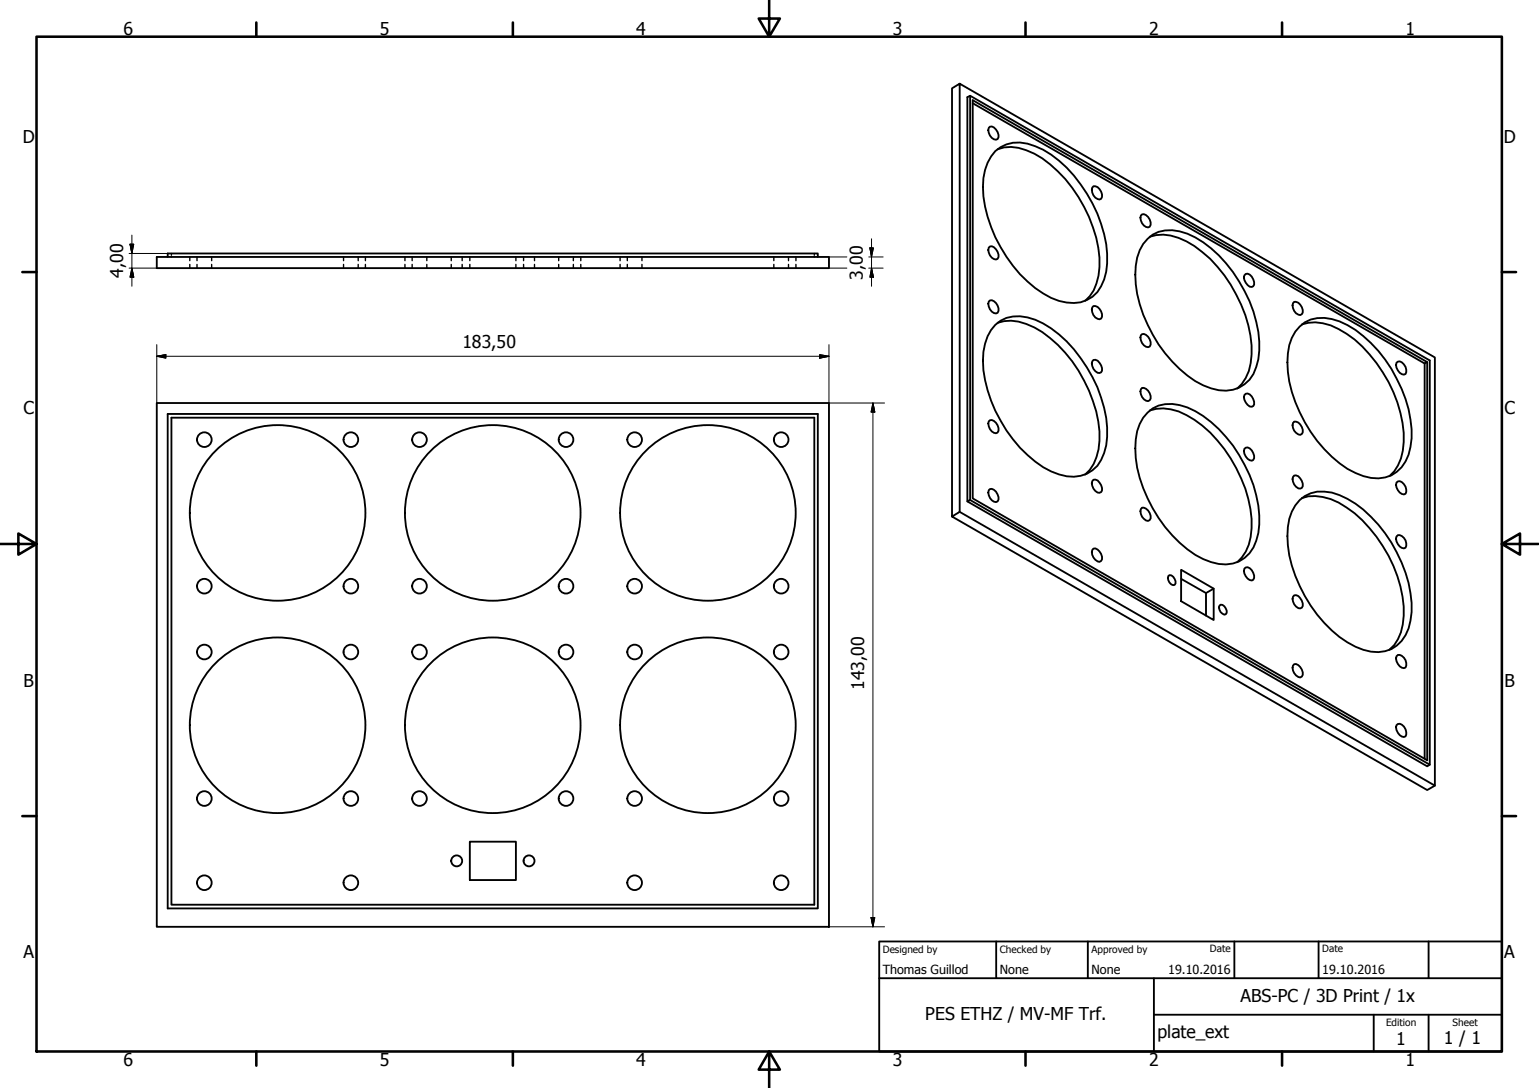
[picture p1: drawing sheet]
<svg xmlns="http://www.w3.org/2000/svg" width="420mm" height="297mm" viewBox="0 0 420 297" stroke-linecap="round" stroke-linejoin="round" font-family="sans-serif">
<!-- layer: Visible (ISO) -->
<g fill="none" stroke="#000" stroke-width=".51">
<path d="M262 22.8l-2.1 1.3v116.9l2.1-1.3v-116.9l129.7 74.8v116.9l-2.1 1.2-129.7-74.7M264.9 26.1v110.4l-.8 .4v-110.4l.8-.4 125.4 72.3v110.4l-.7 .4-125.5-72.3M265.6 28.2l123.3 71 .7-.3-124-71.5v108.7l124 71.5v-108.7M269.9 34.9l.4-.3a2.18 2.18 0 0 1 2.3 2.2v.7l-.2 .5a1.58 1.58 0 0 1-2.1-1l-.5-1.5zM271.7 41.3a9.8 9.8 0 0 1 10.9-1.4 30.2 30.2 0 0 1 14.1 13 32.3 32.3 0 0 1 5.3 21.3 9.5 9.5 0 0 1-7 8.3 14 14 0 0 1-10.2-2.4 37.8 37.8 0 0 1-16.4-29.1 14.1 14.1 0 0 1 3.3-9.7zM272.4 40.8a10.5 10.5 0 0 1 7.8 .2 30.3 30.3 0 0 1 14.2 12.8 32.2 32.2 0 0 1 5.5 21.4 10.8 10.8 0 0 1-3.7 7M298.5 50.8a2.43 2.43 0 0 1 2.1 3.5 1.82 1.82 0 0 1-2.4-1.7l-.1-.8zM311.8 58.5a2.35 2.35 0 0 1 2.1 3.4 1.58 1.58 0 0 1-2.1-1 1.77 1.77 0 0 1 0-2.4zM42.8 70.2h183.5v3h-183.5zM45.8 70.2v-1h177.5v1M269.9 67.6l.4-.3a2.18 2.18 0 0 1 2.3 2.2v.7l-.2 .5a1.58 1.58 0 0 1-2.1-1l-.5-1.5zM313.3 65.2a9.8 9.8 0 0 1 10.9-1.4 32.9 32.9 0 0 1 15.6 15.7 31.5 31.5 0 0 1 3.7 18.6 10 10 0 0 1-5.2 7.7 11.1 11.1 0 0 1-9.8-.6 35.7 35.7 0 0 1-16.4-19.3 27.2 27.2 0 0 1-1.6-15.6l.6-2 1-1.7z"/>
<path d="M313.9 64.6a13.7 13.7 0 0 1 12.2 2.6 38.2 38.2 0 0 1 15.6 27.1 15.8 15.8 0 0 1-2.7 10.5l-1.2 1.3M339.7 75.2l.4-.4a1.83 1.83 0 0 1 2 1.4l.3 1.5-.6 .6a2.68 2.68 0 0 1-2.1-3.1zM269.9 82.3l.4-.3a2.35 2.35 0 0 1 2.1 3.4 1.58 1.58 0 0 1-2.1-1l-.5-1.5zM271.7 88.7a9.9 9.9 0 0 1 10.9-1.4 30.9 30.9 0 0 1 14.1 13 32.3 32.3 0 0 1 5.3 21.3 10.4 10.4 0 0 1-5.3 7.7 11.1 11.1 0 0 1-9.7-.6 34.5 34.5 0 0 1-15.3-16.6 31.4 31.4 0 0 1-3.2-16 12.4 12.4 0 0 1 3.2-7.4zM272.4 88.1a13.7 13.7 0 0 1 12.1 2.6 38.2 38.2 0 0 1 15.7 27.1 14 14 0 0 1-4 11.8M298.5 98.3a1.85 1.85 0 0 1 2.1 1.4l.3 .8v.7l-.3 .4a1.48 1.48 0 0 1-2.1-.9 1.81 1.81 0 0 1 0-2.4zM298.5 83.6a2.43 2.43 0 0 1 2.1 3.4 1.82 1.82 0 0 1-2.4-1.7l-.1-.8zM311.8 91.2a2.35 2.35 0 0 1 2.1 3.4 1.58 1.58 0 0 1-2.1-1 1.77 1.77 0 0 1 0-2.4zM353.3 82.4a2.4 2.4 0 0 1 2.1 3.4 1.5 1.5 0 0 1-2.1-.9 1.88 1.88 0 0 1 0-2.5zM354.8 89.1a9.8 9.8 0 0 1 10.9-1.4 31.6 31.6 0 0 1 14.2 13 35 35 0 0 1 5.5 19 12.3 12.3 0 0 1-4.1 9.1 10.4 10.4 0 0 1-11.2 .3 32.6 32.6 0 0 1-13.9-13.8 32.6 32.6 0 0 1-4.6-18.8 11.5 11.5 0 0 1 3.2-7.4zM355.4 88.6a13.7 13.7 0 0 1 12.2 2.5 37 37 0 0 1 15.6 29.6 12.6 12.6 0 0 1-3.9 9.3M381.3 99l.3-.3a2.1 2.1 0 0 1 2.3 2.3l-.2 1.1a1.58 1.58 0 0 1-2.1-1l-.3-.7z"/>
<path d="M388.9 99.2v107.9M42.8 110h183.5v143h-183.5zM45.8 113h177.5v135h-177.5zM46.8 114h175.5v133h-175.5zM269.9 115l.4-.3a2.35 2.35 0 0 1 2.1 3.4 1.58 1.58 0 0 1-2.1-1l-.5-1.5zM311.8 105.9a2.4 2.4 0 0 1 2.1 3.4 1.48 1.48 0 0 1-2.1-.9 1.88 1.88 0 0 1 0-2.5zM313.3 112.6a9.8 9.8 0 0 1 10.9-1.4 32.9 32.9 0 0 1 15.6 15.7 31.2 31.2 0 0 1 3.7 18.6 9.5 9.5 0 0 1-6.9 8.3 15.6 15.6 0 0 1-12.4-3.8 38.8 38.8 0 0 1-14.1-25 17.3 17.3 0 0 1 2-11zM313.9 112.1a13.7 13.7 0 0 1 12.2 2.5 38.2 38.2 0 0 1 15.6 27.1 15.6 15.6 0 0 1-2.7 10.5l-1.2 1.3M339.7 107.9l.4-.4a1.83 1.83 0 0 1 2 1.5l.3 1.4-.6 .6a2.68 2.68 0 0 1-2.1-3.1zM353.3 115.1a2.4 2.4 0 0 1 2.1 3.4 1.5 1.5 0 0 1-2.1-.9 1.88 1.88 0 0 1 0-2.5zM262 139.7l129.7 74.8M264.9 136.5l125.4 72.3"/>
<path d="M269.9 133.8l.4-.3a2.35 2.35 0 0 1 2.1 3.4 1.58 1.58 0 0 1-2.1-1l-.5-1.4zM298.5 131a1.85 1.85 0 0 1 2.1 1.4l.3 .8v.7l-.3 .5a1.48 1.48 0 0 1-2.1-1 1.81 1.81 0 0 1 0-2.4zM311.8 138.6a2.4 2.4 0 0 1 2.1 3.4 1.48 1.48 0 0 1-2.1-.9 1.88 1.88 0 0 1 0-2.5zM339.7 122.5l.4-.3a1.83 1.83 0 0 1 2 1.5l.3 .7v.7l-.3 .5a1.53 1.53 0 0 1-2-1l-.4-.7zM353.3 129.8a1.85 1.85 0 0 1 2.1 1.5l.3 .8v.7l-.3 .4a1.48 1.48 0 0 1-2.1-.9 1.81 1.81 0 0 1 0-2.5zM354.8 136.5a9.7 9.7 0 0 1 10.9-1.3 30.6 30.6 0 0 1 14.2 12.9 35 35 0 0 1 5.5 19 12.3 12.3 0 0 1-4.1 9.2 10.4 10.4 0 0 1-11.2 .3 35.3 35.3 0 0 1-16.5-19.4 27.2 27.2 0 0 1-1.6-15.5l.7-2 .9-1.7zM355.4 136a12.2 12.2 0 0 1 10 1.2 37.1 37.1 0 0 1 16.1 20.1 24.9 24.9 0 0 1 1 15.3l-.9 1.9-1 1.6-1.3 1.3M381.3 131.7l.3-.3a2.1 2.1 0 0 1 2.3 2.3l-.2 1.1a1.58 1.58 0 0 1-2.1-1l-.3-.7zM298.5 149.8a2.25 2.25 0 0 1 2.4 2.2v.7l-.3 .4a1.48 1.48 0 0 1-2.1-.9 1.81 1.81 0 0 1 0-2.4zM319 157.3l.3-.3a1.86 1.86 0 0 1 1.4 2.7 1.8 1.8 0 0 1-1.7-2.4zM322.5 155.6l8.8 5.1v8.6l-8.8-5.2zM322.5 158l6.7 3.9"/>
<path d="M339.7 155.2l.4-.3a1.83 1.83 0 0 1 2 1.5l.3 .7v.7l-.3 .5a1.53 1.53 0 0 1-2-1l-.4-.7zM381.3 146.5l.3-.4a2.43 2.43 0 0 1 2.1 3.4 1.58 1.58 0 0 1-2.1-.9l-.3-.8zM331.3 160.7l-2.1 1.2v6.2M332.9 165.3l.3-.2a1.83 1.83 0 0 1 1.4 2.6 1.63 1.63 0 0 1-1.8-1.9zM353.3 162.5a1.85 1.85 0 0 1 2.1 1.5l.3 .8v.7l-.3 .4a1.48 1.48 0 0 1-2.1-.9 1.81 1.81 0 0 1 0-2.5zM381.3 179.2l.3-.4a2.43 2.43 0 0 1 2.1 3.4 1.58 1.58 0 0 1-2.1-.9l-.3-.8zM353.3 181.3a2.25 2.25 0 0 1 2.4 2.3v.7l-.3 .4a1.48 1.48 0 0 1-2.1-.9 1.81 1.81 0 0 1 0-2.5zM381.3 198l.3-.3a2.35 2.35 0 0 1 2.1 3.3 1.58 1.58 0 0 1-2.1-.9l-.3-.8zM128.3 229.8h12.5v10.5h-12.5z"/>
<circle cx="55.8" cy="120" r="2"/>
<circle cx="95.8" cy="120" r="2"/>
<circle cx="114.5" cy="120" r="2"/>
<circle cx="154.5" cy="120" r="2"/>
<circle cx="173.3" cy="120" r="2"/>
<circle cx="213.3" cy="120" r="2"/>
<circle cx="75.8" cy="140" r="24"/>
<circle cx="134.5" cy="140" r="24"/>
<circle cx="193.3" cy="140" r="24"/>
<circle cx="55.8" cy="160" r="2"/>
<circle cx="55.8" cy="178" r="2"/>
<circle cx="95.8" cy="178" r="2"/>
<circle cx="95.8" cy="160" r="2"/>
<circle cx="114.5" cy="178" r="2"/>
<circle cx="114.5" cy="160" r="2"/>
<circle cx="154.5" cy="160" r="2"/>
<circle cx="154.5" cy="178" r="2"/>
<circle cx="173.3" cy="178" r="2"/>
<circle cx="173.3" cy="160" r="2"/>
<circle cx="213.3" cy="178" r="2"/>
<circle cx="213.3" cy="160" r="2"/>
<circle cx="75.8" cy="198" r="24"/>
<circle cx="134.5" cy="198" r="24"/>
<circle cx="193.3" cy="198" r="24"/>
<circle cx="55.8" cy="218" r="2"/>
<circle cx="95.8" cy="218" r="2"/>
<circle cx="114.5" cy="218" r="2"/>
<circle cx="154.5" cy="218" r="2"/>
<circle cx="173.3" cy="218" r="2"/>
<circle cx="213.3" cy="218" r="2"/>
<circle cx="124.7" cy="235" r="1.49"/>
<circle cx="144.4" cy="235" r="1.49"/>
<circle cx="55.8" cy="241" r="2"/>
<circle cx="95.8" cy="241" r="2"/>
<circle cx="173.3" cy="241" r="2"/>
<circle cx="213.3" cy="241" r="2"/>
</g>
<!-- layer: Hidden (ISO) -->
<g fill="none" stroke="#000" stroke-width=".38">
<path d="M46.8 69.2v.3M46.8 69.8v.4M51.8 70.2v1M51.8 72.2v1M53.8 70.2v1M53.8 72.2v1M57.8 70.2v1M57.8 72.2v1M93.8 70.2v1M93.8 72.2v1M97.8 70.2v1M97.8 72.2v1"/>
<path d="M99.8 70.2v1M99.8 72.2v1M110.6 70.2v1M110.6 72.2v1M112.5 70.2v1M112.5 72.2v1M116.5 70.2v1M116.5 72.2v1M123.2 70.2v1M123.2 72.2v1M126.2 70.2v1M126.2 72.2v1"/>
<path d="M128.3 70.2v1M128.3 72.2v1M140.8 70.2v1M140.8 72.2v1M142.9 70.2v1M142.9 72.2v1M145.9 70.2v1M145.9 72.2v1M152.5 70.2v1M152.5 72.2v1M156.5 70.2v1M156.5 72.2v1"/>
<path d="M158.6 70.2v1M158.6 72.2v1M169.3 70.2v1M169.3 72.2v1M171.3 70.2v1M171.3 72.2v1M175.3 70.2v1M175.3 72.2v1M211.3 70.2v1M211.3 72.2v1M215.3 70.2v1M215.3 72.2v1"/>
<path d="M217.3 70.2v1M217.3 72.2v1M222.3 69.2v.3M222.3 69.8v.4"/>
</g>
<!-- layer: Border (ISO) -->
<g fill="none" stroke="#000" stroke-width=".7">
<path d="M10 10h400v277.1h-400zM70 6.1v3.9M140 6.1v3.9M210 0v10l-2.9-4.9h5.8l-2.9 4.9M280 6.1v3.9M350 6.1v3.9M6.1 74.3h3.9M410 74.3h3.9M0 148.5h10l-5-2.8v5.7l5-2.9M410 148.5l5 2.9v-5.7l-5 2.8h10M6.1 222.8h3.9M410 222.8h3.9"/>
<path d="M70 287.1v3.8M140 287.1v3.8M210 287.1l2.9 4.9h-5.8l2.9-4.9v9.9M280 287.1v3.8M350 287.1v3.8"/>
</g>
<!-- layer: Title (ISO) -->
<path d="M240 257h170v30.1h-170zM272 257v10.1M297 257v10.1M337 257v10.1M360 257v10.1M390 257v10.1M240 267.1h170M315 277h95M315 267.1v20M375 277v10.1M390 277v10.1" fill="none" stroke="#000" stroke-width=".51"/>
<!-- layer: Dimension (ISO) -->
<g fill="none" stroke="#000" stroke-width=".27">
<path d="M35.2 73.2h7.6M35.2 69.2h10.6M35.5 66.7h1l-.5 2.5zM36 73.2l.5 2.5h-1zM36 64.2v14M226.3 70.2h4.9M226.3 73.2h4.9M237.2 70.2h3.9M237.2 73.2h3.9M237.5 67.7h.9l-.5 2.5zM237.9 73.2l.5 2.5h-.9zM237.9 65.2v13"/>
<path d="M42.8 97.3l2.5-.5v1zM42.8 97.3h183.5M42.8 94.1v15.9M223.8 96.8l2.5 .5-2.5 .5zM226.3 94.1v15.9h15.2M238.3 110l.5 2.5h-1zM238.3 110v143M226.3 253h15.2M237.8 250.5h1l-.5 2.5z"/>
</g>
<g fill="#000" stroke="#000" stroke-width=".27">
<path d="M35.5 66.7l.5 2.5zM35.5 66.7h1l-.5 2.5zM36 73.2l.5 2.5zM36 73.2l.5 2.5h-1zM237.5 67.7l.4 2.5zM237.5 67.7h.9l-.5 2.5zM237.9 73.2l.5 2.5zM237.9 73.2l.5 2.5h-.9zM42.8 97.3l2.5-.5zM42.8 97.3l2.5-.5v1zM223.8 97.8l2.5-.5zM223.8 96.8l2.5 .5-2.5 .5z"/>
<path d="M238.3 110l.5 2.5zM238.3 110l.5 2.5h-1zM237.8 250.5l.5 2.5zM237.8 250.5h1l-.5 2.5z"/>
</g>
<g font-size="4.8">
<text x="33.7" y="9.6">6</text>
<text x="103.7" y="9.6">5</text>
<text x="173.7" y="9.6">4</text>
<text x="243.7" y="9.6">3</text>
<text x="313.7" y="9.6">2</text>
<text x="383.7" y="9.6">1</text>
<text x="6.2" y="38.9">D</text>
<text x="410.5" y="38.9">D</text>
<text x="33.6" y="75.9" transform="rotate(-90 33.6 75.9)">4,00</text>
<text x="235.6" y="76.4" transform="rotate(-90 235.6 76.4)">3,00</text>
<text x="126.2" y="94.9">183,50</text>
<text x="6.4" y="113.1">C</text>
<text x="410.7" y="113.1">C</text>
<text x="6.4" y="187.4">B</text>
<text x="235.9" y="188.3" transform="rotate(-90 235.9 188.3)">143,00</text>
<text x="410.7" y="187.4">B</text>
<text x="6.4" y="261.7">A</text>
<text x="410.7" y="261.7">A</text>
<text x="338.7" y="273.5">ABS-PC / 3D Print / 1x</text>
<text x="252.6" y="278.6">PES ETHZ / MV-MF Trf.</text>
<text x="316" y="283.4">plate_ext</text>
<text x="381.2" y="285.3">1</text>
<text x="394.2" y="285">1 / 1</text>
<text x="33.7" y="290.9">6</text>
<text x="103.7" y="290.9">5</text>
<text x="173.7" y="290.9">4</text>
<text x="243.7" y="290.9">3</text>
<text x="313.7" y="290.9">2</text>
<text x="383.7" y="290.9">1</text>
</g>
<g font-size="3.4">
<text x="241" y="266">Thomas Guillod</text>
<text x="273" y="266">None</text>
<text x="298" y="266">None</text>
<text x="318.9" y="266">19.10.2016</text>
<text x="361" y="266">19.10.2016</text>
</g>
<g font-size="2.7">
<text x="241" y="260.1">Designed by</text>
<text x="273" y="260.1">Checked by</text>
<text x="298" y="260.1">Approved by</text>
<text x="330.3" y="260">Date</text>
<text x="361" y="260">Date</text>
<text x="378.4" y="280.1">Edition</text>
<text x="396.6" y="280.1">Sheet</text>
</g>
</svg>
